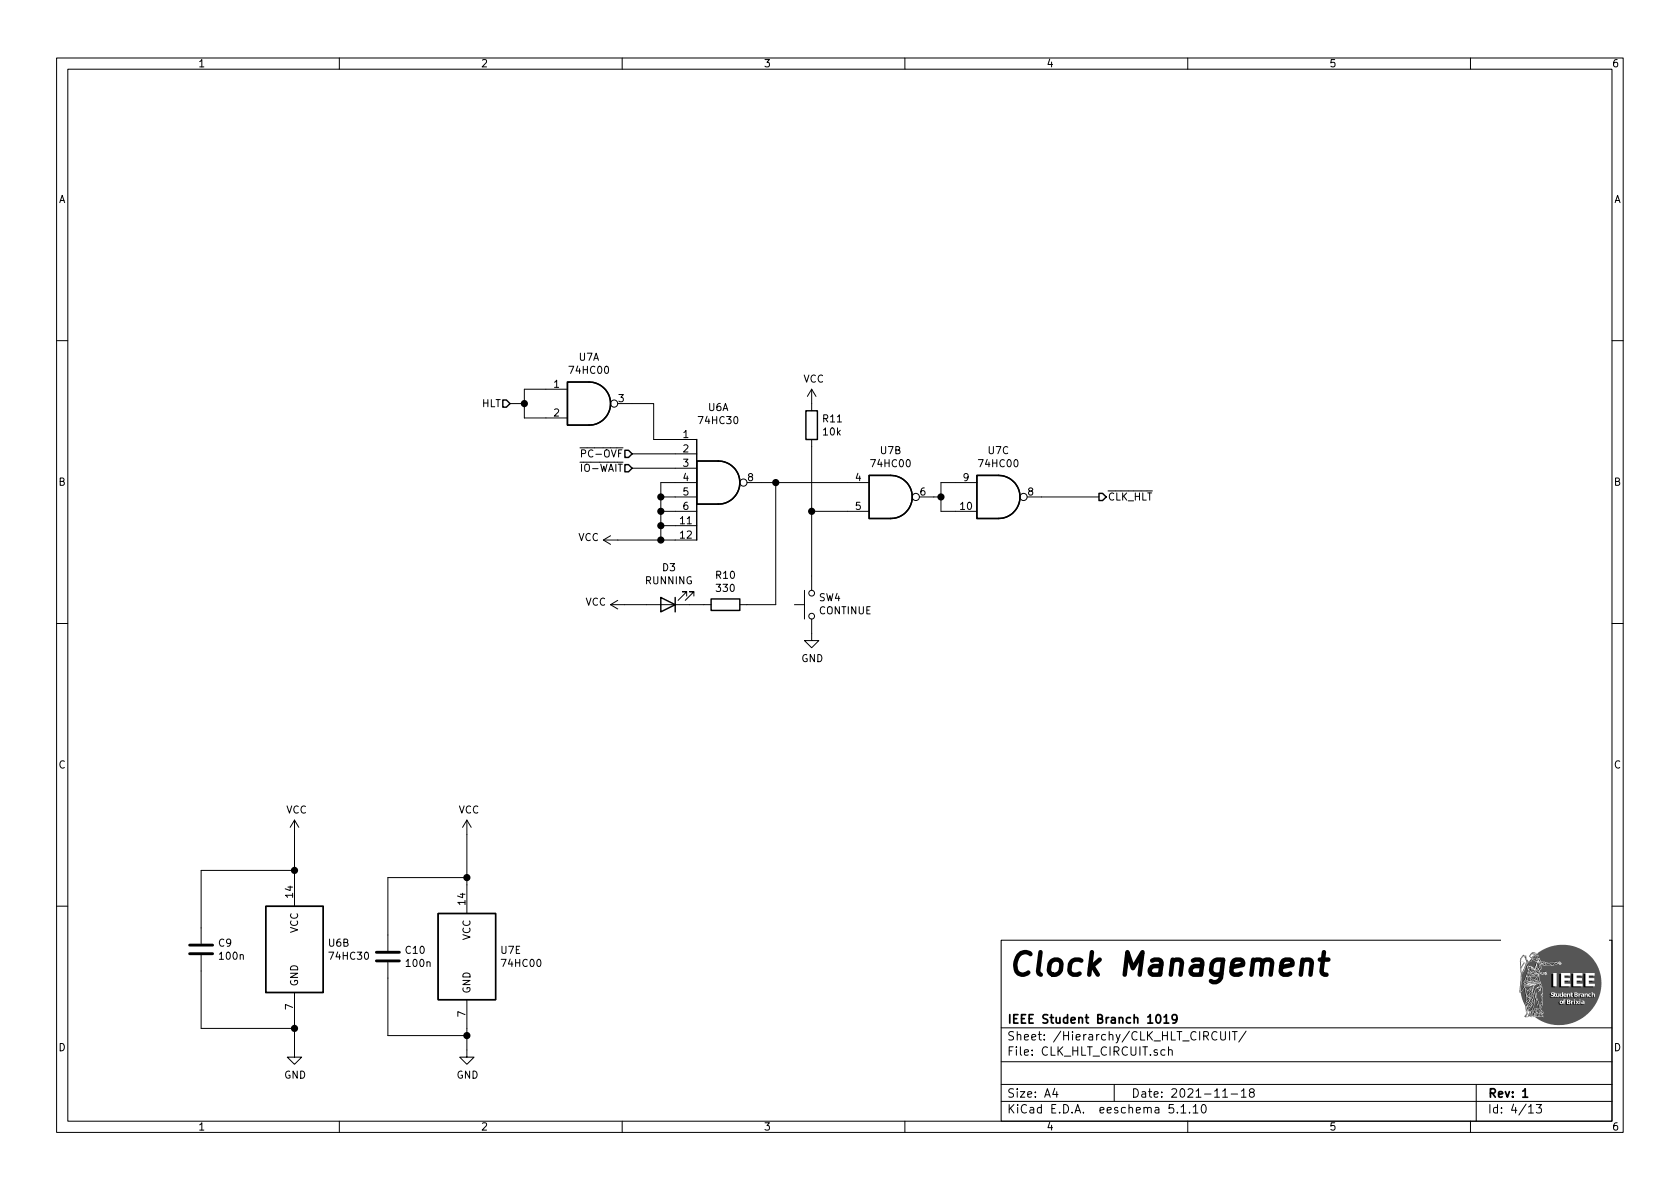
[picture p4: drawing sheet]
EESchema Schematic File Version 4
EELAYER 30 0
EELAYER END
$Descr A4 11693 8268
encoding utf-8
Sheet 4 13
Title "Clock Management"
Date "2021-11-18"
Rev "1"
Comp "IEEE Student Branch 1019"
Comment1 ""
Comment2 ""
Comment3 ""
Comment4 ""
$EndDescr
$Comp
L 74xx:74HC00 U7
U 1 1
P 4100 2800
F 0 "U7" H 4100 3125 50  0000 C CNN
F 1 "74HC00" H 4100 3034 50  0000 C CNN
F 2 "" H 4100 2800 50  0001 C CNN
F 3 "http://www.ti.com/lit/gpn/sn74hc00" H 4100 2800 50  0001 C CNN
	1    4100 2800
	1    0    0    -1  
$EndComp
$Comp
L 74xx:74LS30 U6
U 1 1
P 5000 3350
F 0 "U6" H 5000 3875 50  0000 C CNN
F 1 "74HC30" H 5000 3784 50  0000 C CNN
F 2 "" H 5000 3350 50  0001 C CNN
F 3 "http://www.ti.com/lit/gpn/sn74LS30" H 5000 3350 50  0001 C CNN
	1    5000 3350
	1    0    0    -1  
$EndComp
Text HLabel 4400 3150 0    50   Input ~ 0
~PC-OVF
Text HLabel 4400 3250 0    50   Input ~ 0
~IO-WAIT
Text HLabel 3550 2800 0    50   Input ~ 0
HLT
Wire Wire Line
	4400 3150 4700 3150
Wire Wire Line
	4400 3250 4700 3250
$Comp
L power:VCC #PWR027
U 1 1
P 4300 3750
F 0 "#PWR027" H 4300 3600 50  0001 C CNN
F 1 "VCC" V 4315 3877 50  0000 L CNN
F 2 "" H 4300 3750 50  0001 C CNN
F 3 "" H 4300 3750 50  0001 C CNN
	1    4300 3750
	0    -1   -1   0   
$EndComp
Wire Wire Line
	4300 3750 4600 3750
Wire Wire Line
	4600 3750 4600 3650
Wire Wire Line
	4600 3350 4700 3350
Connection ~ 4600 3750
Wire Wire Line
	4600 3750 4700 3750
Wire Wire Line
	4700 3450 4600 3450
Connection ~ 4600 3450
Wire Wire Line
	4600 3450 4600 3350
Wire Wire Line
	4600 3550 4700 3550
Connection ~ 4600 3550
Wire Wire Line
	4600 3550 4600 3450
Wire Wire Line
	4700 3650 4600 3650
Connection ~ 4600 3650
Wire Wire Line
	4600 3650 4600 3550
$Comp
L 74xx:74HC00 U7
U 2 1
P 6200 3450
F 0 "U7" H 6200 3775 50  0000 C CNN
F 1 "74HC00" H 6200 3684 50  0000 C CNN
F 2 "" H 6200 3450 50  0001 C CNN
F 3 "http://www.ti.com/lit/gpn/sn74hc00" H 6200 3450 50  0001 C CNN
	2    6200 3450
	1    0    0    -1  
$EndComp
$Comp
L 74xx:74HC00 U7
U 3 1
P 6950 3450
F 0 "U7" H 6950 3775 50  0000 C CNN
F 1 "74HC00" H 6950 3684 50  0000 C CNN
F 2 "" H 6950 3450 50  0001 C CNN
F 3 "http://www.ti.com/lit/gpn/sn74hc00" H 6950 3450 50  0001 C CNN
	3    6950 3450
	1    0    0    -1  
$EndComp
$Comp
L 74xx:74LS30 U6
U 2 1
P 2050 6600
F 0 "U6" H 2280 6646 50  0000 L CNN
F 1 "74HC30" H 2280 6555 50  0000 L CNN
F 2 "" H 2050 6600 50  0001 C CNN
F 3 "http://www.ti.com/lit/gpn/sn74LS30" H 2050 6600 50  0001 C CNN
	2    2050 6600
	1    0    0    -1  
$EndComp
$Comp
L 74xx:74HC00 U7
U 5 1
P 3250 6650
F 0 "U7" H 3480 6696 50  0000 L CNN
F 1 "74HC00" H 3480 6605 50  0000 L CNN
F 2 "" H 3250 6650 50  0001 C CNN
F 3 "http://www.ti.com/lit/gpn/sn74hc00" H 3250 6650 50  0001 C CNN
	5    3250 6650
	1    0    0    -1  
$EndComp
Wire Wire Line
	3550 2800 3650 2800
Wire Wire Line
	3650 2800 3650 2700
Wire Wire Line
	3650 2700 3800 2700
Wire Wire Line
	3800 2900 3650 2900
Wire Wire Line
	3650 2900 3650 2800
Connection ~ 3650 2800
Wire Wire Line
	4400 2800 4550 2800
Wire Wire Line
	4550 2800 4550 3050
Wire Wire Line
	4550 3050 4700 3050
Wire Wire Line
	5300 3350 5400 3350
Wire Wire Line
	6500 3450 6550 3450
Wire Wire Line
	6550 3450 6550 3350
Wire Wire Line
	6550 3350 6650 3350
Wire Wire Line
	6650 3550 6550 3550
Wire Wire Line
	6550 3550 6550 3450
Connection ~ 6550 3450
Wire Wire Line
	7250 3450 7650 3450
Text HLabel 7650 3450 2    50   Output ~ 0
~CLK_HLT
$Comp
L Switch:SW_Push SW4
U 1 1
P 5650 4200
F 0 "SW4" V 5696 4152 50  0000 R CNN
F 1 "CONTINUE" V 5605 4152 50  0000 R CNN
F 2 "" H 5650 4400 50  0001 C CNN
F 3 "~" H 5650 4400 50  0001 C CNN
	1    5650 4200
	0    -1   -1   0   
$EndComp
$Comp
L Device:R R11
U 1 1
P 5650 2950
F 0 "R11" H 5720 2996 50  0000 L CNN
F 1 "10k" H 5720 2905 50  0000 L CNN
F 2 "" V 5580 2950 50  0001 C CNN
F 3 "~" H 5650 2950 50  0001 C CNN
	1    5650 2950
	1    0    0    -1  
$EndComp
Wire Wire Line
	5650 3100 5650 3550
Wire Wire Line
	5650 3550 5900 3550
Wire Wire Line
	5650 3550 5650 4000
Connection ~ 5650 3550
$Comp
L power:VCC #PWR029
U 1 1
P 5650 2800
F 0 "#PWR029" H 5650 2650 50  0001 C CNN
F 1 "VCC" H 5665 2973 50  0000 C CNN
F 2 "" H 5650 2800 50  0001 C CNN
F 3 "" H 5650 2800 50  0001 C CNN
	1    5650 2800
	1    0    0    -1  
$EndComp
$Comp
L power:GND #PWR030
U 1 1
P 5650 4400
F 0 "#PWR030" H 5650 4150 50  0001 C CNN
F 1 "GND" H 5655 4227 50  0000 C CNN
F 2 "" H 5650 4400 50  0001 C CNN
F 3 "" H 5650 4400 50  0001 C CNN
	1    5650 4400
	1    0    0    -1  
$EndComp
$Comp
L Device:LED D3
U 1 1
P 4650 4200
F 0 "D3" H 4643 3945 50  0000 C CNN
F 1 "RUNNING" H 4643 4036 50  0000 C CNN
F 2 "" H 4650 4200 50  0001 C CNN
F 3 "~" H 4650 4200 50  0001 C CNN
	1    4650 4200
	-1   0    0    1   
$EndComp
$Comp
L Device:R R10
U 1 1
P 5050 4200
F 0 "R10" V 4843 4200 50  0000 C CNN
F 1 "330" V 4934 4200 50  0000 C CNN
F 2 "" V 4980 4200 50  0001 C CNN
F 3 "~" H 5050 4200 50  0001 C CNN
	1    5050 4200
	0    1    1    0   
$EndComp
Wire Wire Line
	4900 4200 4800 4200
Wire Wire Line
	5200 4200 5400 4200
Wire Wire Line
	5400 4200 5400 3350
Connection ~ 5400 3350
Wire Wire Line
	5400 3350 5900 3350
$Comp
L power:VCC #PWR028
U 1 1
P 4350 4200
F 0 "#PWR028" H 4350 4050 50  0001 C CNN
F 1 "VCC" V 4365 4327 50  0000 L CNN
F 2 "" H 4350 4200 50  0001 C CNN
F 3 "" H 4350 4200 50  0001 C CNN
	1    4350 4200
	0    -1   -1   0   
$EndComp
Wire Wire Line
	4350 4200 4500 4200
$Comp
L power:VCC #PWR023
U 1 1
P 2050 5800
F 0 "#PWR023" H 2050 5650 50  0001 C CNN
F 1 "VCC" H 2065 5973 50  0000 C CNN
F 2 "" H 2050 5800 50  0001 C CNN
F 3 "" H 2050 5800 50  0001 C CNN
	1    2050 5800
	1    0    0    -1  
$EndComp
$Comp
L power:VCC #PWR025
U 1 1
P 3250 5800
F 0 "#PWR025" H 3250 5650 50  0001 C CNN
F 1 "VCC" H 3265 5973 50  0000 C CNN
F 2 "" H 3250 5800 50  0001 C CNN
F 3 "" H 3250 5800 50  0001 C CNN
	1    3250 5800
	1    0    0    -1  
$EndComp
Wire Wire Line
	2050 5800 2050 6050
Wire Wire Line
	3250 6150 3250 6100
$Comp
L power:GND #PWR024
U 1 1
P 2050 7300
F 0 "#PWR024" H 2050 7050 50  0001 C CNN
F 1 "GND" H 2055 7127 50  0000 C CNN
F 2 "" H 2050 7300 50  0001 C CNN
F 3 "" H 2050 7300 50  0001 C CNN
	1    2050 7300
	1    0    0    -1  
$EndComp
$Comp
L power:GND #PWR026
U 1 1
P 3250 7300
F 0 "#PWR026" H 3250 7050 50  0001 C CNN
F 1 "GND" H 3255 7127 50  0000 C CNN
F 2 "" H 3250 7300 50  0001 C CNN
F 3 "" H 3250 7300 50  0001 C CNN
	1    3250 7300
	1    0    0    -1  
$EndComp
Wire Wire Line
	3250 7300 3250 7200
Wire Wire Line
	2050 7300 2050 7150
$Comp
L Device:C C9
U 1 1
P 1400 6600
F 0 "C9" H 1515 6646 50  0000 L CNN
F 1 "100n" H 1515 6555 50  0000 L CNN
F 2 "" H 1438 6450 50  0001 C CNN
F 3 "~" H 1400 6600 50  0001 C CNN
	1    1400 6600
	1    0    0    -1  
$EndComp
$Comp
L Device:C C10
U 1 1
P 2700 6650
F 0 "C10" H 2815 6696 50  0000 L CNN
F 1 "100n" H 2815 6605 50  0000 L CNN
F 2 "" H 2738 6500 50  0001 C CNN
F 3 "~" H 2700 6650 50  0001 C CNN
	1    2700 6650
	1    0    0    -1  
$EndComp
Wire Wire Line
	1400 6450 1400 6050
Wire Wire Line
	1400 6050 2050 6050
Connection ~ 2050 6050
Wire Wire Line
	2050 6050 2050 6100
Wire Wire Line
	1400 6750 1400 7150
Wire Wire Line
	1400 7150 2050 7150
Connection ~ 2050 7150
Wire Wire Line
	2050 7150 2050 7100
Wire Wire Line
	2700 6800 2700 7200
Wire Wire Line
	2700 7200 3250 7200
Connection ~ 3250 7200
Wire Wire Line
	3250 7200 3250 7150
Wire Wire Line
	2700 6500 2700 6100
Wire Wire Line
	2700 6100 3250 6100
Connection ~ 3250 6100
Wire Wire Line
	3250 6100 3250 5800
$EndSCHEMATC
